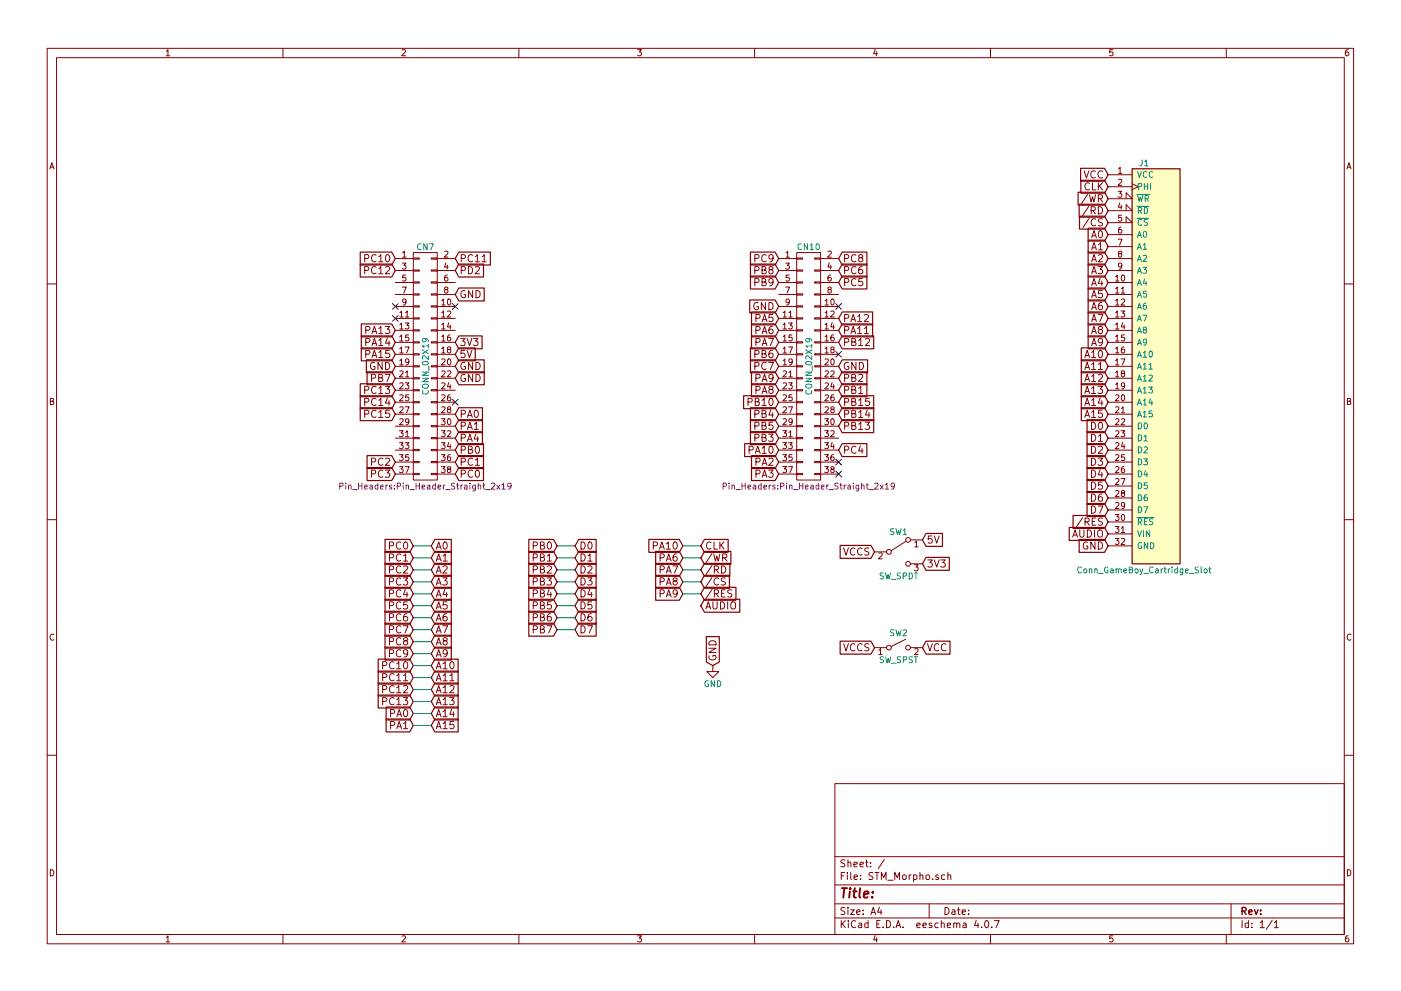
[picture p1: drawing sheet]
EESchema Schematic File Version 4
LIBS:STM_Morpho-cache
EELAYER 26 0
EELAYER END
$Descr A4 11693 8268
encoding utf-8
Sheet 1 1
Title ""
Date ""
Rev ""
Comp ""
Comment1 ""
Comment2 ""
Comment3 ""
Comment4 ""
$EndDescr
$Comp
L STM_Morpho-rescue:CONN_02X19 CN7
U 1 1
P 3550 3050
F 0 "CN7" H 3550 4050 50  0000 C CNN
F 1 "CONN_02X19" V 3550 3050 50  0000 C CNN
F 2 "Pin_Headers:Pin_Header_Straight_2x19" H 3550 2050 50  0000 C CNN
F 3 "" H 3550 2050 50  0000 C CNN
	1    3550 3050
	1    0    0    -1  
$EndComp
$Comp
L STM_Morpho-rescue:CONN_02X19 CN10
U 1 1
P 6750 3050
F 0 "CN10" H 6750 4050 50  0000 C CNN
F 1 "CONN_02X19" V 6750 3050 50  0000 C CNN
F 2 "Pin_Headers:Pin_Header_Straight_2x19" H 6750 2050 50  0000 C CNN
F 3 "" H 6750 2050 50  0000 C CNN
	1    6750 3050
	1    0    0    -1  
$EndComp
$Comp
L STM_Morpho-rescue:Conn_GameBoy_Cartridge_Slot J1
U 1 1
P 9650 3050
F 0 "J1" H 9550 4750 50  0000 C CNN
F 1 "Conn_GameBoy_Cartridge_Slot" H 9550 1350 50  0000 C CNN
F 2 "Gekkio_GameBoy:GameBoy_Cartridge_Slot_DSLite" H 9450 4700 50  0001 C CNN
F 3 "" H 9550 3050 50  0001 L CNN
	1    9650 3050
	1    0    0    -1  
$EndComp
$Comp
L STM_Morpho-rescue:SW_SPDT SW1
U 1 1
P 7500 4600
F 0 "SW1" H 7500 4770 50  0000 C CNN
F 1 "SW_SPDT" H 7500 4400 50  0000 C CNN
F 2 "Buttons_Switches_THT:SW_CuK_JS202011CQN_DPDT_Straight" H 7500 4600 50  0001 C CNN
F 3 "" H 7500 4600 50  0001 C CNN
	1    7500 4600
	1    0    0    -1  
$EndComp
$Comp
L STM_Morpho-rescue:SW_SPST SW2
U 1 1
P 7500 5400
F 0 "SW2" H 7500 5525 50  0000 C CNN
F 1 "SW_SPST" H 7500 5300 50  0000 C CNN
F 2 "Buttons_Switches_THT:SW_CuK_JS202011CQN_DPDT_Straight" H 7500 5400 50  0001 C CNN
F 3 "" H 7500 5400 50  0001 C CNN
	1    7500 5400
	1    0    0    -1  
$EndComp
Text GLabel 9250 1950 0    60   Input ~ 0
A0
Text GLabel 9250 2050 0    60   Input ~ 0
A1
Text GLabel 9250 2150 0    60   Input ~ 0
A2
Text GLabel 9250 2250 0    60   Input ~ 0
A3
Text GLabel 9250 2350 0    60   Input ~ 0
A4
Text GLabel 9250 2450 0    60   Input ~ 0
A5
Text GLabel 9250 2550 0    60   Input ~ 0
A6
Text GLabel 9250 2650 0    60   Input ~ 0
A7
Text GLabel 9250 2750 0    60   Input ~ 0
A8
Text GLabel 9250 2850 0    60   Input ~ 0
A9
Text GLabel 9250 2950 0    60   Input ~ 0
A10
Text GLabel 9250 3050 0    60   Input ~ 0
A11
Text GLabel 9250 3150 0    60   Input ~ 0
A12
Text GLabel 9250 3250 0    60   Input ~ 0
A13
Text GLabel 9250 3350 0    60   Input ~ 0
A14
Text GLabel 9250 3450 0    60   Input ~ 0
A15
Text GLabel 9250 3550 0    60   Input ~ 0
D0
Text GLabel 9250 3650 0    60   Input ~ 0
D1
Text GLabel 9250 3750 0    60   Input ~ 0
D2
Text GLabel 9250 3850 0    60   Input ~ 0
D3
Text GLabel 9250 3950 0    60   Input ~ 0
D4
Text GLabel 9250 4050 0    60   Input ~ 0
D5
Text GLabel 9250 4150 0    60   Input ~ 0
D6
Text GLabel 9250 4250 0    60   Input ~ 0
D7
Text GLabel 9250 4550 0    60   Input ~ 0
GND
Text GLabel 9250 1450 0    60   Input ~ 0
VCC
Text GLabel 9250 1650 0    60   Input ~ 0
/WR
Text GLabel 9250 1750 0    60   Input ~ 0
/RD
Text GLabel 9250 1850 0    60   Input ~ 0
/CS
Text GLabel 9250 1550 0    60   Input ~ 0
CLK
Text GLabel 9250 4350 0    60   Input ~ 0
/RES
Text GLabel 9250 4450 0    60   Input ~ 0
AUDIO
Text GLabel 7300 4600 0    60   Input ~ 0
VCCS
Text GLabel 3800 3050 2    60   Input ~ 0
GND
Text GLabel 3800 2950 2    60   Input ~ 0
5V
Text GLabel 3800 2850 2    60   Input ~ 0
3V3
Text GLabel 3800 3150 2    60   Input ~ 0
GND
Text GLabel 7700 4500 2    60   Input ~ 0
5V
Text GLabel 7700 4700 2    60   Input ~ 0
3V3
Text GLabel 3800 3950 2    60   Input ~ 0
PC0
Text GLabel 3800 3850 2    60   Input ~ 0
PC1
Text GLabel 3800 3750 2    60   Input ~ 0
PB0
Text GLabel 3800 3650 2    60   Input ~ 0
PA4
Text GLabel 3800 3550 2    60   Input ~ 0
PA1
Text GLabel 3800 3450 2    60   Input ~ 0
PA0
Text GLabel 3800 2150 2    60   Input ~ 0
PC11
Text GLabel 3800 2250 2    60   Input ~ 0
PD2
Text GLabel 3800 2450 2    60   Input ~ 0
GND
Text GLabel 3300 2150 0    60   Input ~ 0
PC10
Text GLabel 3300 2250 0    60   Input ~ 0
PC12
Text GLabel 3300 2750 0    60   Input ~ 0
PA13
Text GLabel 3300 2850 0    60   Input ~ 0
PA14
Text GLabel 3300 2950 0    60   Input ~ 0
PA15
Text GLabel 3300 3050 0    60   Input ~ 0
GND
Text GLabel 3300 3150 0    60   Input ~ 0
PB7
Text GLabel 3300 3250 0    60   Input ~ 0
PC13
Text GLabel 3300 3350 0    60   Input ~ 0
PC14
Text GLabel 3300 3450 0    60   Input ~ 0
PC15
Text GLabel 3300 3850 0    60   Input ~ 0
PC2
Text GLabel 3300 3950 0    60   Input ~ 0
PC3
Text GLabel 6500 2150 0    60   Input ~ 0
PC9
Text GLabel 6500 2250 0    60   Input ~ 0
PB8
Text GLabel 6500 2350 0    60   Input ~ 0
PB9
Text GLabel 6500 2550 0    60   Input ~ 0
GND
Text GLabel 6500 2650 0    60   Input ~ 0
PA5
Text GLabel 6500 2750 0    60   Input ~ 0
PA6
Text GLabel 6500 2850 0    60   Input ~ 0
PA7
Text GLabel 6500 2950 0    60   Input ~ 0
PB6
Text GLabel 6500 3050 0    60   Input ~ 0
PC7
Text GLabel 6500 3150 0    60   Input ~ 0
PA9
Text GLabel 6500 3250 0    60   Input ~ 0
PA8
Text GLabel 6500 3350 0    60   Input ~ 0
PB10
Text GLabel 6500 3450 0    60   Input ~ 0
PB4
Text GLabel 6500 3550 0    60   Input ~ 0
PB5
Text GLabel 6500 3650 0    60   Input ~ 0
PB3
Text GLabel 6500 3750 0    60   Input ~ 0
PA10
Text GLabel 6500 3850 0    60   Input ~ 0
PA2
Text GLabel 6500 3950 0    60   Input ~ 0
PA3
Text GLabel 7000 2150 2    60   Input ~ 0
PC8
Text GLabel 7000 2250 2    60   Input ~ 0
PC6
Text GLabel 7000 2350 2    60   Input ~ 0
PC5
Text GLabel 7000 2650 2    60   Input ~ 0
PA12
Text GLabel 7000 2750 2    60   Input ~ 0
PA11
Text GLabel 7000 2850 2    60   Input ~ 0
PB12
Text GLabel 7000 3050 2    60   Input ~ 0
GND
Text GLabel 7000 3150 2    60   Input ~ 0
PB2
Text GLabel 7000 3250 2    60   Input ~ 0
PB1
Text GLabel 7000 3350 2    60   Input ~ 0
PB15
Text GLabel 7000 3450 2    60   Input ~ 0
PB14
Text GLabel 7000 3550 2    60   Input ~ 0
PB13
Text GLabel 7000 3750 2    60   Input ~ 0
PC4
Text GLabel 3600 4550 2    60   Input ~ 0
A0
Text GLabel 3600 4650 2    60   Input ~ 0
A1
Text GLabel 3600 4750 2    60   Input ~ 0
A2
Text GLabel 3600 4850 2    60   Input ~ 0
A3
Text GLabel 3600 4950 2    60   Input ~ 0
A4
Text GLabel 3600 5050 2    60   Input ~ 0
A5
Text GLabel 3600 5150 2    60   Input ~ 0
A6
Text GLabel 3600 5250 2    60   Input ~ 0
A7
Text GLabel 3600 5350 2    60   Input ~ 0
A8
Text GLabel 3600 5450 2    60   Input ~ 0
A9
Text GLabel 3600 5550 2    60   Input ~ 0
A10
Text GLabel 3600 5650 2    60   Input ~ 0
A11
Text GLabel 3600 5750 2    60   Input ~ 0
A12
Text GLabel 3600 5850 2    60   Input ~ 0
A13
Text GLabel 3600 5950 2    60   Input ~ 0
A14
Text GLabel 3600 6050 2    60   Input ~ 0
A15
Text GLabel 4800 4550 2    60   Input ~ 0
D0
Text GLabel 4800 4650 2    60   Input ~ 0
D1
Text GLabel 4800 4750 2    60   Input ~ 0
D2
Text GLabel 4800 4850 2    60   Input ~ 0
D3
Text GLabel 4800 4950 2    60   Input ~ 0
D4
Text GLabel 4800 5050 2    60   Input ~ 0
D5
Text GLabel 4800 5150 2    60   Input ~ 0
D6
Text GLabel 4800 5250 2    60   Input ~ 0
D7
Text GLabel 5850 4650 2    60   Input ~ 0
/WR
Text GLabel 5850 4750 2    60   Input ~ 0
/RD
Text GLabel 5850 4850 2    60   Input ~ 0
/CS
Text GLabel 5850 4550 2    60   Input ~ 0
CLK
Text GLabel 5850 4950 2    60   Input ~ 0
/RES
Text GLabel 5850 5050 2    60   Input ~ 0
AUDIO
Text GLabel 3450 4550 0    60   Input ~ 0
PC0
Text GLabel 3450 4650 0    60   Input ~ 0
PC1
Text GLabel 3450 4750 0    60   Input ~ 0
PC2
Text GLabel 3450 4850 0    60   Input ~ 0
PC3
Text GLabel 3450 4950 0    60   Input ~ 0
PC4
Text GLabel 3450 5050 0    60   Input ~ 0
PC5
Text GLabel 3450 5150 0    60   Input ~ 0
PC6
Text GLabel 3450 5250 0    60   Input ~ 0
PC7
Text GLabel 3450 5350 0    60   Input ~ 0
PC8
Text GLabel 3450 5450 0    60   Input ~ 0
PC9
Text GLabel 3450 5550 0    60   Input ~ 0
PC10
Text GLabel 3450 5650 0    60   Input ~ 0
PC11
Text GLabel 3450 5750 0    60   Input ~ 0
PC12
Text GLabel 3450 5850 0    60   Input ~ 0
PC13
Text GLabel 3450 5950 0    60   Input ~ 0
PA0
Text GLabel 3450 6050 0    60   Input ~ 0
PA1
Text GLabel 4650 4550 0    60   Input ~ 0
PB0
Text GLabel 4650 4650 0    60   Input ~ 0
PB1
Text GLabel 4650 4750 0    60   Input ~ 0
PB2
Text GLabel 4650 4850 0    60   Input ~ 0
PB3
Text GLabel 4650 4950 0    60   Input ~ 0
PB4
Text GLabel 4650 5050 0    60   Input ~ 0
PB5
Text GLabel 4650 5150 0    60   Input ~ 0
PB6
Text GLabel 4650 5250 0    60   Input ~ 0
PB7
Text GLabel 5700 4550 0    60   Input ~ 0
PA10
Text GLabel 5700 4650 0    60   Input ~ 0
PA6
Text GLabel 5700 4750 0    60   Input ~ 0
PA7
Text GLabel 5700 4850 0    60   Input ~ 0
PA8
Text GLabel 5700 4950 0    60   Input ~ 0
PA9
Wire Wire Line
	3450 4550 3600 4550
Wire Wire Line
	3450 4650 3600 4650
Wire Wire Line
	3450 4750 3600 4750
Wire Wire Line
	3450 4850 3600 4850
Wire Wire Line
	3450 4950 3600 4950
Wire Wire Line
	3600 5050 3450 5050
Wire Wire Line
	3450 5150 3600 5150
Wire Wire Line
	3600 5250 3450 5250
Wire Wire Line
	3450 5350 3600 5350
Wire Wire Line
	3600 5450 3450 5450
Wire Wire Line
	3450 5550 3600 5550
Wire Wire Line
	3600 5650 3450 5650
Wire Wire Line
	3450 5750 3600 5750
Wire Wire Line
	3600 5850 3450 5850
Wire Wire Line
	3450 5950 3600 5950
Wire Wire Line
	3600 6050 3450 6050
Wire Wire Line
	4650 4550 4800 4550
Wire Wire Line
	4800 4650 4650 4650
Wire Wire Line
	4650 4750 4800 4750
Wire Wire Line
	4800 4850 4650 4850
Wire Wire Line
	4650 4950 4800 4950
Wire Wire Line
	4800 5050 4650 5050
Wire Wire Line
	4650 5150 4800 5150
Wire Wire Line
	4800 5250 4650 5250
Wire Wire Line
	5700 4550 5850 4550
Wire Wire Line
	5850 4650 5700 4650
Wire Wire Line
	5700 4750 5850 4750
Wire Wire Line
	5850 4850 5700 4850
Wire Wire Line
	5700 4950 5850 4950
Text GLabel 7300 5400 0    60   Input ~ 0
VCCS
Text GLabel 7700 5400 2    60   Input ~ 0
VCC
NoConn ~ 3800 3350
NoConn ~ 3800 2550
NoConn ~ 3300 2550
NoConn ~ 3300 2650
NoConn ~ 7000 2950
NoConn ~ 7000 2550
NoConn ~ 7000 3850
NoConn ~ 7000 3950
$Comp
L STM_Morpho-rescue:GND #PWR01
U 1 1
P 5950 5550
F 0 "#PWR01" H 5950 5300 50  0001 C CNN
F 1 "GND" H 5950 5400 50  0000 C CNN
F 2 "" H 5950 5550 50  0001 C CNN
F 3 "" H 5950 5550 50  0001 C CNN
	1    5950 5550
	1    0    0    -1  
$EndComp
Text GLabel 5950 5550 1    60   Input ~ 0
GND
$EndSCHEMATC
